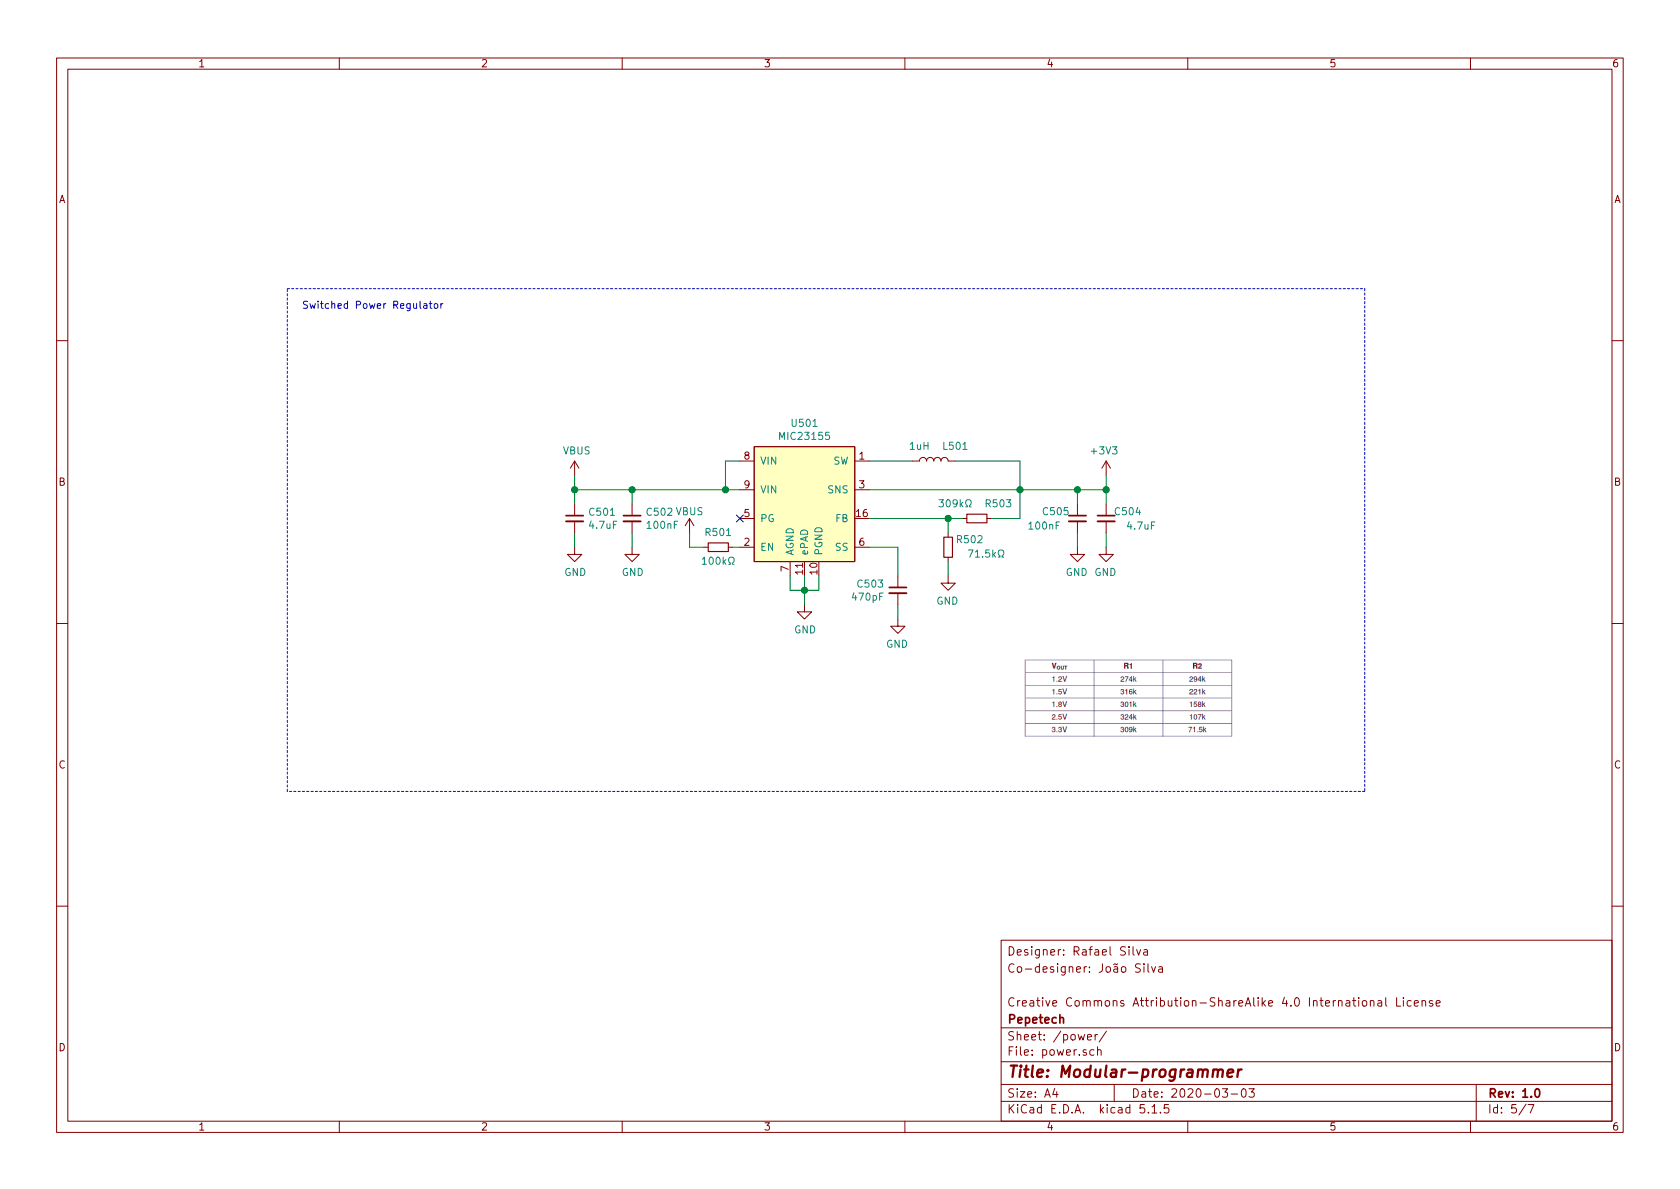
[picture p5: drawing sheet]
EESchema Schematic File Version 4
EELAYER 30 0
EELAYER END
$Descr A4 11693 8268
encoding utf-8
Sheet 5 7
Title "Modular-programmer"
Date "2020-03-03"
Rev "1.0"
Comp "Pepetech"
Comment1 "Creative Commons Attribution-ShareAlike 4.0 International License"
Comment2 ""
Comment3 "Co-designer: João Silva"
Comment4 "Designer: Rafael Silva"
$EndDescr
Wire Wire Line
	5500 4000 5500 4100
Wire Wire Line
	5500 4100 5600 4100
Wire Wire Line
	5700 4000 5700 4100
Wire Wire Line
	5600 4000 5600 4100
Connection ~ 5600 4100
Wire Wire Line
	5600 4100 5700 4100
Wire Wire Line
	5600 4100 5600 4200
$Comp
L power:GND #PWR0505
U 1 1
P 5600 4200
F 0 "#PWR0505" H 5600 3950 50  0001 C CNN
F 1 "GND" H 5605 4027 50  0000 C CNN
F 2 "" H 5600 4200 50  0001 C CNN
F 3 "" H 5600 4200 50  0001 C CNN
	1    5600 4200
	1    0    0    -1  
$EndComp
$Comp
L Device:C_Small C504
U 1 1
P 7700 3600
F 0 "C504" H 7450 3650 50  0000 L CNN
F 1 "4.7uF" H 7350 3550 50  0000 L CNN
F 2 "Capacitor_SMD:C_0603_1608Metric_Pad1.05x0.95mm_HandSolder" H 7700 3600 50  0001 C CNN
F 3 "~" H 7700 3600 50  0001 C CNN
	1    7700 3600
	-1   0    0    -1  
$EndComp
$Comp
L Device:C_Small C503
U 1 1
P 6250 4100
F 0 "C503" H 6342 4146 50  0000 L CNN
F 1 "470pF" H 6342 4055 50  0000 L CNN
F 2 "Capacitor_SMD:C_0603_1608Metric_Pad1.05x0.95mm_HandSolder" H 6250 4100 50  0001 C CNN
F 3 "~" H 6250 4100 50  0001 C CNN
	1    6250 4100
	-1   0    0    -1  
$EndComp
$Comp
L Device:R_Small R501
U 1 1
P 5000 3800
F 0 "R501" V 5100 3800 50  0000 C CNN
F 1 "100kΩ" V 4900 3800 50  0000 C CNN
F 2 "Resistor_SMD:R_0603_1608Metric_Pad1.05x0.95mm_HandSolder" H 5000 3800 50  0001 C CNN
F 3 "~" H 5000 3800 50  0001 C CNN
	1    5000 3800
	0    1    -1   0   
$EndComp
$Comp
L Device:R_Small R502
U 1 1
P 6600 3800
F 0 "R502" H 6850 3750 50  0000 R CNN
F 1 "71.5kΩ" H 7000 3850 50  0000 R CNN
F 2 "Resistor_SMD:R_0603_1608Metric_Pad1.05x0.95mm_HandSolder" H 6600 3800 50  0001 C CNN
F 3 "~" H 6600 3800 50  0001 C CNN
	1    6600 3800
	1    0    0    1   
$EndComp
$Comp
L Device:R_Small R503
U 1 1
P 6800 3600
F 0 "R503" V 6900 3750 50  0000 C CNN
F 1 "309kΩ" V 6900 3450 50  0000 C CNN
F 2 "Resistor_SMD:R_0603_1608Metric_Pad1.05x0.95mm_HandSolder" H 6800 3600 50  0001 C CNN
F 3 "~" H 6800 3600 50  0001 C CNN
	1    6800 3600
	0    1    -1   0   
$EndComp
$Comp
L power:VBUS #PWR0504
U 1 1
P 4800 3700
F 0 "#PWR0504" H 4800 3550 50  0001 C CNN
F 1 "VBUS" H 4700 3850 50  0000 L CNN
F 2 "" H 4800 3700 50  0001 C CNN
F 3 "" H 4800 3700 50  0001 C CNN
	1    4800 3700
	-1   0    0    -1  
$EndComp
Wire Wire Line
	5100 3800 5150 3800
Wire Wire Line
	6700 3600 6600 3600
Wire Wire Line
	6600 3700 6600 3600
Wire Wire Line
	6900 3600 7100 3600
Wire Wire Line
	7100 3600 7100 3400
Wire Wire Line
	7100 3400 7500 3400
Wire Wire Line
	7700 3400 7700 3300
Connection ~ 7100 3400
Wire Wire Line
	7100 3200 7100 3400
Wire Wire Line
	7700 3400 7700 3500
Connection ~ 7700 3400
$Comp
L power:GND #PWR0509
U 1 1
P 7700 3800
F 0 "#PWR0509" H 7700 3550 50  0001 C CNN
F 1 "GND" H 7705 3627 50  0000 C CNN
F 2 "" H 7700 3800 50  0001 C CNN
F 3 "" H 7700 3800 50  0001 C CNN
	1    7700 3800
	-1   0    0    -1  
$EndComp
$Comp
L power:GND #PWR0507
U 1 1
P 6600 4000
F 0 "#PWR0507" H 6600 3750 50  0001 C CNN
F 1 "GND" H 6605 3827 50  0000 C CNN
F 2 "" H 6600 4000 50  0001 C CNN
F 3 "" H 6600 4000 50  0001 C CNN
	1    6600 4000
	-1   0    0    -1  
$EndComp
Wire Wire Line
	6600 4000 6600 3900
Wire Wire Line
	7700 3800 7700 3700
$Comp
L power:+3V3 #PWR0508
U 1 1
P 7700 3300
F 0 "#PWR0508" H 7700 3150 50  0001 C CNN
F 1 "+3V3" H 7715 3473 50  0000 C CNN
F 2 "" H 7700 3300 50  0001 C CNN
F 3 "" H 7700 3300 50  0001 C CNN
	1    7700 3300
	-1   0    0    -1  
$EndComp
Wire Wire Line
	6250 4000 6250 3800
Wire Wire Line
	6250 3800 6050 3800
$Comp
L power:GND #PWR0506
U 1 1
P 6250 4300
F 0 "#PWR0506" H 6250 4050 50  0001 C CNN
F 1 "GND" H 6255 4127 50  0000 C CNN
F 2 "" H 6250 4300 50  0001 C CNN
F 3 "" H 6250 4300 50  0001 C CNN
	1    6250 4300
	-1   0    0    -1  
$EndComp
Wire Wire Line
	6250 4300 6250 4200
Wire Notes Line
	2000 2000 9500 2000
Wire Notes Line
	9500 2000 9500 5500
Wire Notes Line
	9500 5500 2000 5500
Wire Notes Line
	2000 5500 2000 2000
Text Notes 2100 2150 0    50   ~ 0
Switched Power Regulator
$Comp
L Device:L L501
U 1 1
P 6500 3200
F 0 "L501" V 6600 3350 50  0000 C CNN
F 1 "1uH" V 6600 3100 50  0000 C CNN
F 2 "Inductor_SMD:L_0805_2012Metric_Pad1.15x1.40mm_HandSolder" H 6500 3200 50  0001 C CNN
F 3 "~" H 6500 3200 50  0001 C CNN
	1    6500 3200
	0    1    -1   0   
$EndComp
Wire Wire Line
	6650 3200 7100 3200
$Comp
L rs_Regulator_switching:MIC23155 U501
U 1 1
P 5600 3900
F 0 "U501" H 5600 4865 50  0000 C CNN
F 1 "MIC23155" H 5600 4774 50  0000 C CNN
F 2 "mic23155:MLF-20-1EP_3x4mm_P0.5mm_EP2.6x1.6mm_thermal_vias" H 5900 4750 50  0001 C CNN
F 3 "http://ww1.microchip.com/downloads/en/DeviceDoc/MIC23158-59.pdf" H 5900 4750 50  0001 C CNN
	1    5600 3900
	1    0    0    -1  
$EndComp
NoConn ~ 5150 3600
Wire Wire Line
	5050 3400 5150 3400
Wire Wire Line
	5050 3200 5050 3400
Wire Wire Line
	5150 3200 5050 3200
$Comp
L power:GND #PWR0503
U 1 1
P 4400 3800
F 0 "#PWR0503" H 4400 3550 50  0001 C CNN
F 1 "GND" H 4405 3627 50  0000 C CNN
F 2 "" H 4400 3800 50  0001 C CNN
F 3 "" H 4400 3800 50  0001 C CNN
	1    4400 3800
	1    0    0    -1  
$EndComp
$Comp
L power:GND #PWR0502
U 1 1
P 4000 3800
F 0 "#PWR0502" H 4000 3550 50  0001 C CNN
F 1 "GND" H 4005 3627 50  0000 C CNN
F 2 "" H 4000 3800 50  0001 C CNN
F 3 "" H 4000 3800 50  0001 C CNN
	1    4000 3800
	1    0    0    -1  
$EndComp
Wire Wire Line
	4400 3700 4400 3800
Wire Wire Line
	4000 3700 4000 3800
Wire Wire Line
	4400 3500 4400 3400
Connection ~ 4000 3400
Wire Wire Line
	4000 3400 4000 3500
Wire Wire Line
	4000 3400 4000 3300
$Comp
L power:VBUS #PWR0501
U 1 1
P 4000 3300
F 0 "#PWR0501" H 4000 3150 50  0001 C CNN
F 1 "VBUS" H 4015 3473 50  0000 C CNN
F 2 "" H 4000 3300 50  0001 C CNN
F 3 "" H 4000 3300 50  0001 C CNN
	1    4000 3300
	1    0    0    -1  
$EndComp
Wire Wire Line
	4000 3400 4400 3400
$Comp
L Device:C_Small C501
U 1 1
P 4000 3600
F 0 "C501" H 4092 3646 50  0000 L CNN
F 1 "4.7uF" H 4092 3555 50  0000 L CNN
F 2 "Capacitor_SMD:C_0603_1608Metric_Pad1.05x0.95mm_HandSolder" H 4000 3600 50  0001 C CNN
F 3 "~" H 4000 3600 50  0001 C CNN
	1    4000 3600
	1    0    0    -1  
$EndComp
$Comp
L Device:C_Small C502
U 1 1
P 4400 3600
F 0 "C502" H 4492 3646 50  0000 L CNN
F 1 "100nF" H 4492 3555 50  0000 L CNN
F 2 "Capacitor_SMD:C_0603_1608Metric_Pad1.05x0.95mm_HandSolder" H 4400 3600 50  0001 C CNN
F 3 "~" H 4400 3600 50  0001 C CNN
	1    4400 3600
	1    0    0    -1  
$EndComp
Wire Wire Line
	4900 3800 4800 3800
Wire Wire Line
	4800 3700 4800 3800
Wire Wire Line
	4400 3400 5050 3400
Connection ~ 4400 3400
Connection ~ 5050 3400
Wire Wire Line
	6050 3200 6350 3200
Wire Wire Line
	6050 3400 7100 3400
Wire Wire Line
	6050 3600 6600 3600
Connection ~ 6600 3600
$Comp
L Device:C_Small C505
U 1 1
P 7500 3600
F 0 "C505" H 7250 3650 50  0000 L CNN
F 1 "100nF" H 7150 3550 50  0000 L CNN
F 2 "Capacitor_SMD:C_0603_1608Metric_Pad1.05x0.95mm_HandSolder" H 7500 3600 50  0001 C CNN
F 3 "~" H 7500 3600 50  0001 C CNN
	1    7500 3600
	1    0    0    -1  
$EndComp
$Comp
L power:GND #PWR0102
U 1 1
P 7500 3800
F 0 "#PWR0102" H 7500 3550 50  0001 C CNN
F 1 "GND" H 7505 3627 50  0000 C CNN
F 2 "" H 7500 3800 50  0001 C CNN
F 3 "" H 7500 3800 50  0001 C CNN
	1    7500 3800
	-1   0    0    -1  
$EndComp
Wire Wire Line
	7500 3700 7500 3800
Wire Wire Line
	7500 3400 7500 3500
Connection ~ 7500 3400
Wire Wire Line
	7500 3400 7700 3400
$EndSCHEMATC
